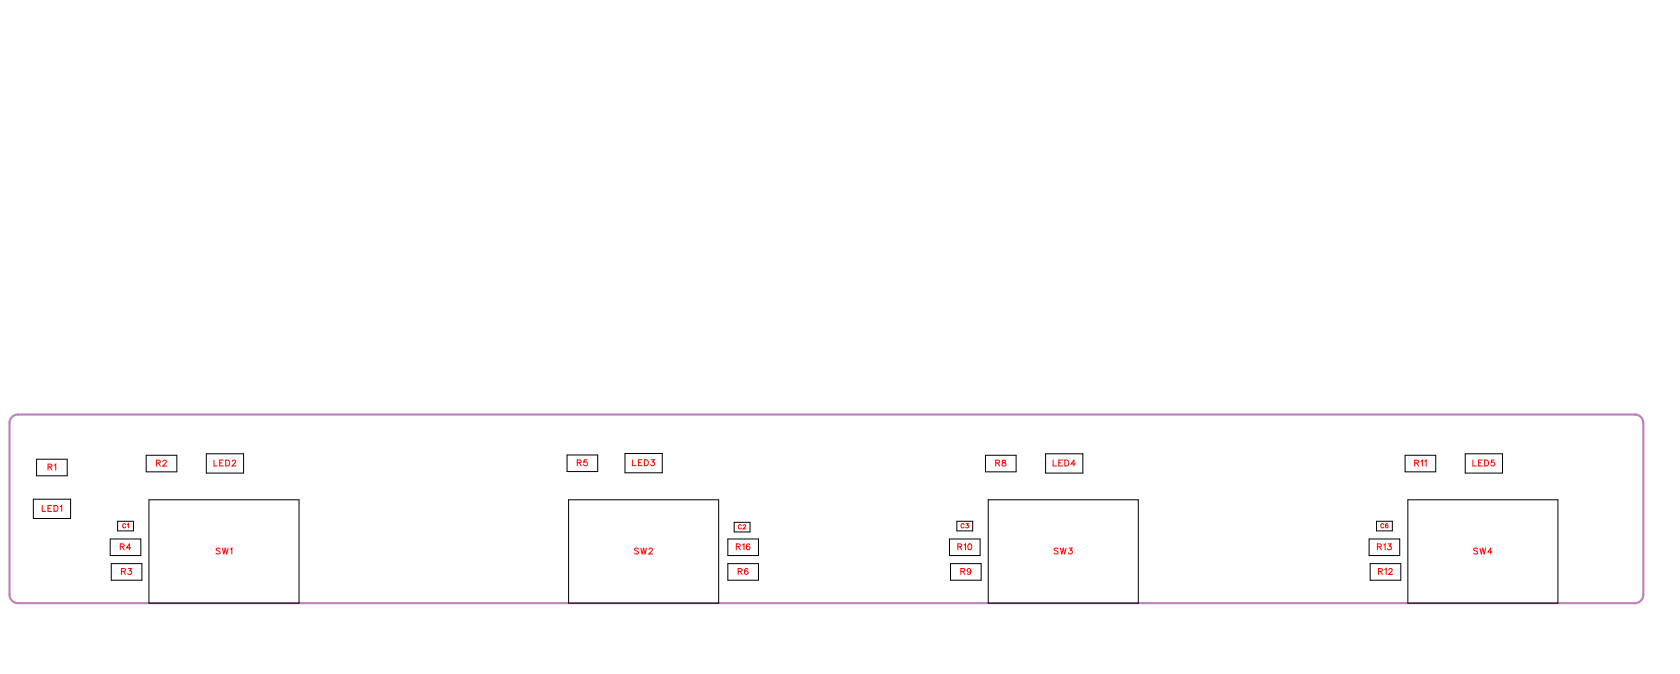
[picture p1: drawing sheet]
<svg xmlns="http://www.w3.org/2000/svg" width="201mm" height="81mm" viewBox="0 0 201 81" stroke-linecap="round" stroke-linejoin="round" font-family="sans-serif">
<path d="M196.1 49.7h-194a1 1 0 0 0-1 1v20.6a1 1 0 0 0 1 1h194M196.1 49.7h.1M196.1 49.7a1 1 0 0 1 1 1v20.6a1 1 0 0 1-1 1M196.1 72.3h.1" fill="none" stroke="#bf80bf" stroke-width=".25"/>
<g fill="none" stroke="#000" stroke-width=".12">
<path d="M4 59.8h4.5v2.3h-4.5zM4.4 55h3.7v2h-3.7zM17.5 54.6h3.7v1.9h-3.7zM17.9 59.9h18v12.4h-18zM24.7 54.4h4.5v2.3h-4.5zM68 54.5h3.7v2h-3.7zM68.2 59.9h18v12.4h-18zM75 54.4h4.4v2.3h-4.4zM118.2 54.6h3.7v1.9h-3.7zM118.5 59.9h18v12.4h-18zM125.4 54.4h4.5v2.3h-4.5zM168.5 54.6h3.7v1.9h-3.7z"/>
<path d="M168.9 59.9h18v12.4h-18zM175.7 54.4h4.5v2.3h-4.5zM13.2 64.6h3.7v2h-3.7zM13.3 67.5h3.7v2h-3.7zM14.1 62.5h1.9v1.1h-1.9zM87.3 67.5h3.7v2h-3.7zM87.3 64.6h3.7v2h-3.7zM88.1 62.6h1.9v1.2h-1.9zM113.9 64.6h3.7v2h-3.7zM114 67.5h3.7v2h-3.7zM114.8 62.5h1.9v1.1h-1.9zM164.2 64.6h3.7v2h-3.7z"/>
<path d="M164.3 67.5h3.7v2h-3.7zM165.1 62.5h1.9v1.1h-1.9z"/>
</g>
<g fill="none" stroke="#f00" stroke-width=".12">
<path d="M5.8 56l.4-.1v-.1l-.1-.2h-.3v.7M6 56l.2 .3M6.5 55.8l.2-.2v.7M18.8 55.5h.4v-.2l-.1-.2h-.3v.8M19 55.5l.2 .4M19.5 55.3l.2-.2h.1l.2 .2-.1 .2-.4 .4h.5M25.7 55.1v.7h.4M26.4 55.5h.2M26.8 55.1h-.4v.7h.4M27.1 55.1h.2a.38 .38 0 0 1 .3 .4 .38 .38 0 0 1-.3 .3h-.2zM27.9 55.3l.1-.2h.1l.2 .2-.1 .2-.4 .3h.5M69.2 55.5l.4-.1 .1-.1-.2-.2h-.3v.7"/>
<path d="M69.5 55.5l.2 .3M70.4 55.1h-.3l-.1 .3a.25 .25 0 0 1 .4 0 .25 .25 0 0 1 0 .4 .25 .25 0 0 1-.4-.1M75.9 55.1v.7h.4M76.6 55.4h.2M77 55.1h-.4v.7h.4M77.3 55.1h.2a.38 .38 0 0 1 .3 .4 .38 .38 0 0 1-.3 .3h-.2zM78.1 55.1h.4l-.2 .3a.24 .24 0 0 1 .2 .4 .25 .25 0 0 1-.5-.1M119.4 55.5h.4l.1-.2-.2-.2h-.3v.8M119.7 55.5l.2 .4M120.2 55.2v.2l.3 .1 .1 .1a.24 .24 0 0 1-.2 .3 .24 .24 0 0 1-.2-.3l.4-.3v-.1zM126.3 55.1v.7h.4M127 55.5h.3"/>
<path d="M127.4 55.1h-.4v.7h.4M127.7 55.1h.3a.38 .38 0 0 1 .2 .4 .38 .38 0 0 1-.2 .3h-.3zM129 55.6h-.5l.3-.5v.7M169.7 55.5h.4l.1-.2-.2-.2h-.3v.8M169.9 55.5l.3 .4M170.4 55.3l.2-.2v.8M170.9 55.3l.2-.2v.8M176.7 55.1v.7h.4M177.3 55.5h.3M177.8 55.1h-.5v.7h.5M178.1 55.1h.2a.38 .38 0 0 1 .2 .4 .38 .38 0 0 1-.2 .3h-.2zM179.2 55.1h-.3v.3a.25 .25 0 0 1 .3 0 .25 .25 0 0 1 0 .4 .25 .25 0 0 1-.4-.1"/>
<path d="M5.1 60.6v.7h.4M5.8 60.9h.2M6.2 60.6h-.4v.7h.4M6.5 60.6h.2a.38 .38 0 0 1 .3 .3 .38 .38 0 0 1-.3 .4h-.2zM7.2 60.7l.2-.1v.7M14.4 65.5h.4l.1-.2-.2-.1h-.3v.7M14.6 68.5l.4-.1v-.1l-.1-.2h-.3v.7M14.7 65.5l.2 .4M14.8 68.5l.2 .3M15.1 62.9a.19 .19 0 0 0-.2-.1 .19 .19 0 0 0-.2 .2v.1a.19 .19 0 0 0 .2 .2 .19 .19 0 0 0 .2-.2M15.3 62.9l.1-.1v.5M15.4 68.1h.4l-.2 .3a.24 .24 0 0 1 .1 .4 .24 .24 0 0 1-.4-.1"/>
<path d="M15.7 65.7h-.5l.3-.5v.7M26.4 65.8l-.2-.1-.3 .1 .1 .2 .4 .2v.1l-.2 .1-.3-.1M26.7 65.7l.1 .7 .2-.7 .2 .7 .2-.7M27.6 65.8l.2-.1v.7M76.6 65.8l-.2-.1-.3 .1 .1 .2 .3 .1 .1 .2-.2 .1-.3-.1M76.9 65.7l.1 .7 .2-.7 .2 .7 .1-.7M77.8 65.9l.2-.2h.1l.2 .1-.1 .3-.4 .3h.5M88.3 65.5h.4l.1-.2-.2-.1h-.3v.7M88.5 68.5l.4-.1 .1-.1-.2-.2h-.3v.7M88.5 65.5l.3 .4M88.8 68.5l.2 .3M88.9 63a.19 .19 0 0 0-.2-.1 .19 .19 0 0 0-.1 .2v.1a.19 .19 0 0 0 .1 .2 .19 .19 0 0 0 .2-.1"/>
<path d="M89.1 65.3l.1-.1v.7M89.1 63l.1-.1 .2 .1-.3 .4h.4M89.7 68.2a.35 .35 0 0 0-.5 .2 .35 .35 0 0 0 .3 .4 .22 .22 0 0 0 .2-.2 .22 .22 0 0 0-.2-.2 .22 .22 0 0 0-.2 .2M89.9 65.3v-.1a.35 .35 0 0 0-.4 .3 .35 .35 0 0 0 .2 .4 .22 .22 0 0 0 .3-.2 .22 .22 0 0 0-.2-.2 .22 .22 0 0 0-.3 .2M114.9 65.5h.4l.1-.2-.2-.1h-.3v.7M115.1 65.5l.3 .4M115.2 68.5l.5-.1v-.1l-.2-.2h-.3v.7M115.5 68.5l.2 .3M115.6 62.9a.19 .19 0 0 0-.2-.1 .19 .19 0 0 0-.1 .2v.1a.19 .19 0 0 0 .1 .2 .19 .19 0 0 0 .2-.2M115.6 65.3l.2-.1v.7M115.9 62.8h.2l-.1 .2a.17 .17 0 0 1 .1 .2 .17 .17 0 0 1-.3 0M116.2 65.2h.1a.37 .37 0 0 1 .3 .3 .37 .37 0 0 1-.3 .4 .45 .45 0 0 1-.1-.7z"/>
<path d="M116.4 68.4a.22 .22 0 0 1-.3 .2 .22 .22 0 0 1 0-.4 .22 .22 0 0 1 .3 0v.2a.34 .34 0 0 1-.2 .4l-.2-.1M126.9 65.8l-.2-.1-.3 .1 .1 .2 .4 .2v.1l-.2 .1-.3-.1M127.2 65.7l.2 .7 .1-.7 .2 .7 .2-.7M128.2 65.7h.4l-.2 .3a.24 .24 0 0 1 .2 .3 .25 .25 0 0 1-.5 0M165.2 65.5h.4l.1-.2-.2-.1h-.3v.7M165.3 68.5l.4-.1 .1-.1-.2-.2h-.3v.7M165.4 65.5l.3 .4M165.6 68.5l.2 .3M166 65.3l.1-.1v.7M166 62.9a.19 .19 0 0 0-.2-.1 .19 .19 0 0 0-.2 .2v.1a.19 .19 0 0 0 .2 .2 .19 .19 0 0 0 .2-.2M166.1 68.3l.2-.2v.7M166.5 62.8h-.1a.22 .22 0 0 0-.3 .2 .22 .22 0 0 0 .4 .2 .16 .16 0 0 0-.1-.2 .16 .16 0 0 0-.2 .1"/>
<path d="M166.5 65.2h.4l-.3 .3a.24 .24 0 0 1 .2 .3 .24 .24 0 0 1-.4 0M166.6 68.3l.1-.2h.1l.2 .2-.1 .2-.4 .3h.5M177.2 65.8l-.1-.1-.3 .1v.2l.4 .1v.2l-.1 .1-.3-.1M177.5 65.7l.2 .7 .1-.7 .2 .7 .2-.7M179 66.2h-.5l.3-.5v.7"/>
</g>
<g font-size="1.2" fill="#fff">
<text x="5.7" y="56.6">R1</text>
<text x="18.7" y="56.2">R2</text>
<text x="25.6" y="56.1">LED2</text>
<text x="69.2" y="56.1">R5</text>
<text x="75.8" y="56.1">LED3</text>
<text x="119.4" y="56.2">R8</text>
<text x="126.2" y="56.1">LED4</text>
<text x="169.6" y="56.2">R11</text>
<text x="176.6" y="56.1">LED5</text>
<text x="5" y="61.6">LED1</text>
<text x="14.4" y="66.2">R4</text>
<text x="14.5" y="69.1">R3</text>
<text x="25.9" y="66.7">SW1</text>
<text x="76" y="66.7">SW2</text>
<text x="88.3" y="66.2">R16</text>
<text x="88.5" y="69.1">R6</text>
<text x="114.8" y="66.2">R10</text>
<text x="115.2" y="69.1">R9</text>
<text x="126.4" y="66.7">SW3</text>
<text x="165.1" y="66.2">R13</text>
<text x="165.3" y="69.1">R12</text>
<text x="176.7" y="66.7">SW4</text>
</g>
<g font-size=".9" fill="#fff">
<text x="14.7" y="63.5">C1</text>
<text x="88.5" y="63.6">C2</text>
<text x="115.2" y="63.5">C3</text>
<text x="165.6" y="63.5">C6</text>
</g>
</svg>
